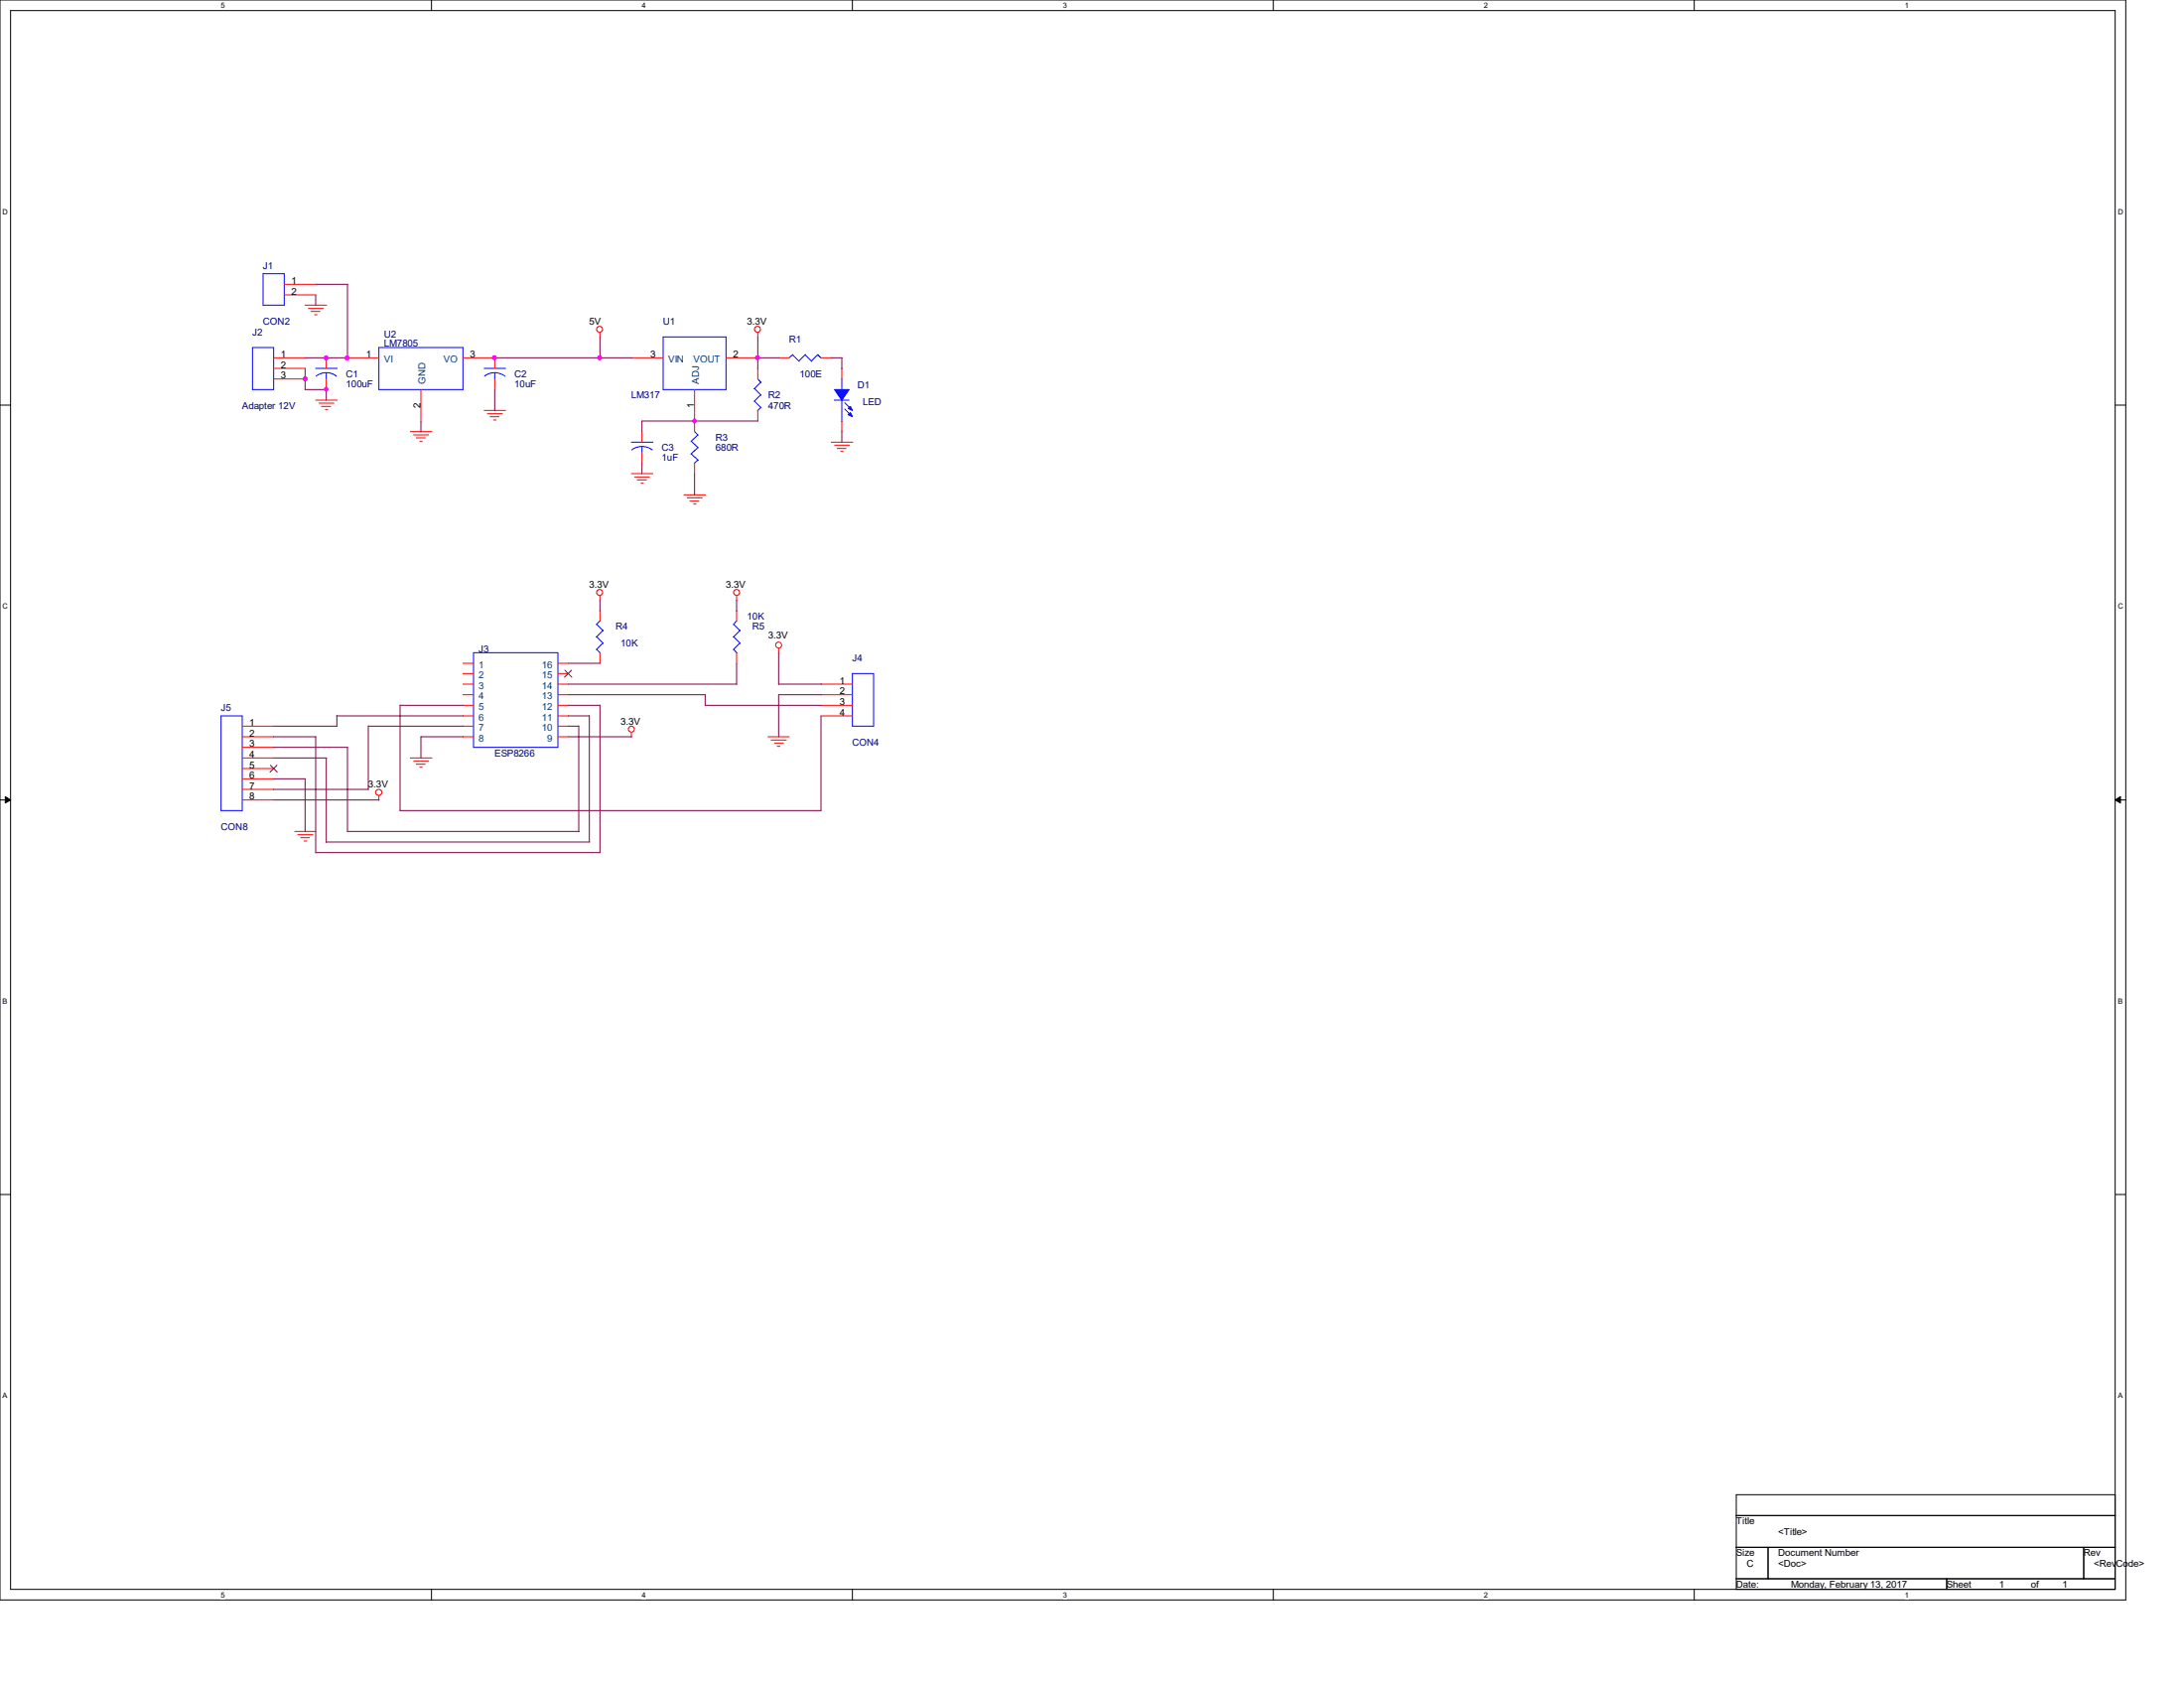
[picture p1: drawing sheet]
<svg xmlns="http://www.w3.org/2000/svg" width="279mm" height="216mm" viewBox="0 0 279 216" stroke-linecap="round" stroke-linejoin="round" font-family="sans-serif">
<path d="M0 0h271.9v204.6h-271.9zM1.4 1.4h269.2v201.9h-269.2z" fill="none" stroke="#000" stroke-width=".13"/>
<g fill="#fff">
<path d="M28.3 .2h.5v1h-.5z"/>
<path d="M28.3 203.5h.5v1h-.5z"/>
</g>
<path d="M55.2 0v1.4M55.2 203.3v1.3" fill="none" stroke="#000" stroke-width=".13"/>
<g fill="#fff">
<path d="M82.1 .2h.5v1h-.5z"/>
<path d="M82.1 203.5h.5v1h-.5z"/>
</g>
<path d="M109.1 0v1.4M109.1 203.3v1.3" fill="none" stroke="#000" stroke-width=".13"/>
<g fill="#fff">
<path d="M136 .2h.5v1h-.5z"/>
<path d="M136 203.5h.5v1h-.5z"/>
</g>
<path d="M162.9 0v1.4M162.9 203.3v1.3" fill="none" stroke="#000" stroke-width=".13"/>
<g fill="#fff">
<path d="M189.8 .2h.5v1h-.5z"/>
<path d="M189.8 203.5h.5v1h-.5z"/>
</g>
<path d="M216.7 0v1.4M216.7 203.3v1.3" fill="none" stroke="#000" stroke-width=".13"/>
<g fill="#fff">
<path d="M243.7 .2h.5v1h-.5z"/>
<path d="M243.7 203.5h.5v1h-.5z"/>
<path d="M.3 26.6h.7v1h-.7z"/>
<path d="M270.9 26.6h.7v1h-.7z"/>
<path d="M.3 77h.7v1.1h-.7z"/>
<path d="M270.9 77h.7v1.1h-.7z"/>
</g>
<path d="M0 51.8h1.4M270.6 51.8h1.3" fill="none" stroke="#000" stroke-width=".13"/>
<g fill="#fff">
<path d="M.3 127.6h.7v1h-.7z"/>
<path d="M270.9 127.6h.7v1h-.7z"/>
</g>
<path d="M0 102.3h1.4M270.6 102.3h1.3" fill="none" stroke="#000" stroke-width=".13"/>
<path d="M.7 101.9l.7 .4-.7 .4zM270.6 102.3l.7-.4v.8z" fill="#000" stroke="#000" stroke-width=".13"/>
<g fill="#fff">
<path d="M.3 178h.7v1.1h-.7z"/>
<path d="M270.9 178h.7v1.1h-.7z"/>
</g>
<path d="M0 152.8h1.4M270.6 152.8h1.3M222.1 191.2h48.5v12.1h-48.5zM222.1 193.8h48.5M222.1 197.9h48.5M226.2 197.9v4M266.6 197.9v4M222.1 201.9h48.5M249 201.9v1.4" fill="none" stroke="#000" stroke-width=".13"/>
<g fill="none" stroke="#f00" stroke-width=".13">
<path d="M36.4 36.4h4M36.4 37.7h4M39 39h2.8M39.5 39.5h1.9M39.8 39.8h1.1M35 45.8h4M35 47.1h4M35 48.5h4M40.3 40.3h.3M40.4 51.2h2.7M40.8 51.6h1.9M41.1 52h1.2"/>
<path d="M41.6 52.4h.3M41.7 45.8v1.3M41.7 48.5v1.3M44.4 45.8h4.1M52.5 55.2h2.7M52.9 55.6h1.9M53.3 56h1.1M53.7 56.4h.3M53.8 49.8v4M59.2 45.8h4.1v1.3M61.9 52.5h2.8M62.4 52.9h1.9"/>
<path d="M62.7 53.3h1.1M63.2 53.7h.3M63.3 48.5v1.3M76.8 42.5v.6M80.8 45.8h4M82.1 55.2v1.4M82.1 57.9v1.3M88.9 49.8v5.4M88.9 59.2v1.4M92.9 45.8h4M96.9 42.5v.6M96.9 47.1v1.4"/>
<path d="M96.9 52.5v1.3M99.6 45.8h1.4M105 45.8h1.3M106.3 56.6h2.8M106.8 56.9h1.9M107.1 57.4h1.1M107.6 57.7h.3M107.7 47.1v1.4M107.7 53.8v1.4M76.8 76.2v.6M76.8 78.1v1.3M80.8 60.6h2.7"/>
<path d="M81.2 61h1.9M81.5 61.4h1.2M82 61.8h.3M87.5 63.3h2.8M87.9 63.7h1.9M88.3 64.1h1.1M88.7 64.5h.3M94.2 76.2v.6M94.2 78.1v1.3M31 96.9h4M31 94.2h4M31 92.9h4"/>
<path d="M31 95.6h4M31 98.3h4M31 99.6h4M52.5 96.9h2.7M52.9 97.3h1.9M53.3 97.7h1.1M53.7 98.1h.3M59.2 94.2h1.4M59.2 87.5h1.4M59.2 88.9h1.4M59.2 90.2h1.4M59.2 91.6h1.4"/>
<path d="M59.2 84.8h1.4M59.2 86.1h1.4M59.2 92.9h1.4M71.4 94.2h1.3M71.4 87.5h1.3M71.4 88.9h1.3M71.4 90.2h1.3M71.4 91.6h1.3M71.4 84.8h1.3M71.4 86.1h1.3M71.4 92.9h1.3M76.8 83.5v1.3"/>
<path d="M80.8 93.7v.6M94.2 83.5v1.3M98.3 94.2h2.7M98.6 94.7h2M99.1 95h1.1M99.4 95.5h.4M99.6 82.9v.6M105 87.5h4.1M105 88.9h4.1M105 90.2h4.1M105 91.6h4.1M31 101h4"/>
<path d="M31 102.3h4M37.7 106.3h2.7M38.1 106.8h1.9M38.5 107.1h1.1M38.9 107.6h.3M48.5 101.8v.6"/>
<circle cx="76.7" cy="42.1" r=".38"/>
<circle cx="96.9" cy="42.1" r=".38"/>
<circle cx="76.7" cy="75.8" r=".38"/>
<circle cx="94.2" cy="75.8" r=".38"/>
<circle cx="80.8" cy="93.3" r=".38"/>
<circle cx="99.6" cy="82.5" r=".38"/>
<circle cx="48.5" cy="101.3" r=".39"/>
</g>
<g fill="none" stroke="#00f" stroke-width=".13">
<path d="M33.7 35h2.7v4h-2.7zM32.3 44.4h2.7v5.4h-2.7zM40.4 47.1h2.7M41.7 47.7a2.15 2.15 0 0 1 1.3 .4M41.7 47.7a2.15 2.15 0 0 0-1.3 .4M41.7 47.7v.8M48.5 44.4h10.7v5.4h-10.7zM61.9 47.1h2.8M63.3 47.7a2.15 2.15 0 0 1 1.3 .4M63.3 47.7a2.15 2.15 0 0 0-1.3 .4M63.3 47.7v.8M80.8 56.6h2.7"/>
<path d="M82.1 57.1a2.16 2.16 0 0 1 1.3 .4M82.1 57.1a2.16 2.16 0 0 0-1.3 .4M82.1 57.1v.9M84.8 43.1h8.1v6.7h-8.1zM88.4 56.4l.9 .9M88.4 58l.9 .9M88.9 55.2l.4 .5M89.3 55.6l-.9 .9M89.3 57.2l-.9 .9M89.3 58.8l-.5 .5M96.5 49.7l.9 .8M96.5 51.3l.9 .9"/>
<path d="M96.9 48.5l.5 .4M97.3 48.9l-.8 .8M97.3 50.5l-.8 .9M97.3 52.1l-.4 .4M101.4 45.4l.8 .8M101.4 45.3l-.4 .5M103 45.4l.8 .8M103 45.3l-.8 .9M104.6 45.4l.5 .4M104.6 45.3l-.8 .9M106.7 51.2h1.9M107.7 48.5v1.4"/>
<path d="M107.7 51.2v2.7M108.1 51.5l.8 .9M108.1 52.3l.8 .9M76.3 79.8l.9 .9M76.8 79.4l-.5 .5M93.9 79.8l.8 .9M94.2 79.4l-.4 .5M28.3 91.6h2.7v12.1h-2.7zM60.6 83.5h10.8v12.1h-10.8zM76.3 81.4l.9 .9M76.3 83.1l.5 .4M77.1 80.6l-.8 .9"/>
<path d="M77.1 82.3l-.8 .8M93.9 81.4l.8 .9M93.9 83.1l.4 .4M94.7 80.6l-.9 .9M94.7 82.3l-.9 .8M109.1 86.1h2.7v6.8h-2.7z"/>
</g>
<g fill="#00f" stroke="#00f" stroke-width=".13">
<path d="M106.8 49.8h1.8l-.9 1.4z" fill-rule="evenodd"/>
<path d="M108.5 53l.3-.2 .3 .5z" fill-rule="evenodd"/>
<path d="M108.5 52.2l.3-.2 .3 .5z" fill-rule="evenodd"/>
</g>
<path d="M34.6 97.9l.9 .9M35.4 97.9l-.9 .9M72.3 85.7l.9 .9M73.1 85.7l-.9 .9" fill="none" stroke="#804000" stroke-width=".13"/>
<g fill="none" stroke="#800040" stroke-width=".13">
<path d="M40.4 36.4h4.1M40.4 37.7v1.4M44.4 36.4v9.4M39 45.8h5.5M39 49.8h2.8M39 47.1v2.8M41.7 49.8v1.4M53.8 53.8v1.4M63.3 45.8h17.5M63.3 49.8v2.7M76.8 43.1v2.7M82.1 59.2v1.4"/>
<path d="M96.9 45.8h2.8M96.9 43.1v4.1M97 53.8h-14.9v1.4M106.3 45.8h1.4M107.7 45.8v1.4M107.7 55.2v1.4M76.8 76.8v1.3M88.9 60.6v2.7M94.2 76.8v1.3M35 94.2h5.4M35 92.9h8.1M35 99.6h4.1"/>
<path d="M35 96.9h6.8M35 95.6h9.5M39 99.6v6.8M40.4 94.2v14.9M41.7 96.9v10.8M43.1 91.6h16.1M43.1 91.5v1.4M44.4 95.6v10.8M47.1 92.8v8.2M47.1 92.9h12.2M51.2 90.2h8.1M51.2 90.2v13.5"/>
<path d="M59.3 94.2h-5.5v2.8M72.6 91.6h2.8M72.6 90.2h4.2M72.6 92.9h1.4M72.7 94.2h8.1M72.7 84.8h4.1M72.7 87.5h21.6M72.7 88.9h17.6M74 92.8v13.5M75.4 91.5v16.2M76.8 90.2v18.9M90.2 88.9v1.4"/>
<path d="M90.2 90.2h14.9M94.2 84.8v2.7M99.6 87.5h5.5M99.6 83.5v4M105 91.6v12.1M105.1 88.9h-5.5v5.4M35 102.3h13.5M35 101h12.2M40.4 109.1h36.4M41.7 107.7h33.7M44.4 106.3h29.7M51.1 103.7h53.9"/>
</g>
<g fill="#f0f" stroke="#f0f" stroke-width=".13">
<circle cx="41.7" cy="45.8" r=".24"/>
<circle cx="88.8" cy="53.8" r=".24"/>
<circle cx="96.9" cy="45.8" r=".25"/>
<circle cx="41.7" cy="49.8" r=".24"/>
<circle cx="39" cy="48.5" r=".25"/>
<circle cx="63.2" cy="45.8" r=".25"/>
<circle cx="76.7" cy="45.8" r=".25"/>
<circle cx="44.4" cy="45.8" r=".25"/>
</g>
<g font-size="1.2" fill="#000080">
<text x="33.7" y="34.4">J1</text>
<text x="33.7" y="41.5">CON2</text>
<text x="84.8" y="41.5">U1</text>
<text x="32.3" y="42.9">J2</text>
<text x="49.1" y="43.1">U2</text>
<text x="49.1" y="44.4">LM7805</text>
<text x="101" y="43.8">R1</text>
<text x="31" y="52.3">Adapter 12V</text>
<text x="44.3" y="48.3">C1</text>
<text x="44.3" y="49.5">100uF</text>
<text x="65.8" y="48.3">C2</text>
<text x="65.8" y="49.5">10uF</text>
<text x="80.8" y="51">LM317</text>
<text x="98.3" y="51">R2</text>
<text x="98.3" y="52.3">470R</text>
<text x="102.3" y="48.3">100E</text>
<text x="109.7" y="49.6">D1</text>
<text x="110.4" y="51.8">LED</text>
<text x="84.7" y="57.7">C3</text>
<text x="84.7" y="58.9">1uF</text>
<text x="91.6" y="56.3">R3</text>
<text x="91.6" y="57.7">680R</text>
<text x="61.3" y="83.4">J3</text>
<text x="78.8" y="80.6">R4</text>
<text x="79.4" y="82.7">10K</text>
<text x="95.6" y="79.2">10K</text>
<text x="96.3" y="80.6">R5</text>
<text x="109" y="84.6">J4</text>
<text x="28.3" y="90.9">J5</text>
<text x="109" y="95.4">CON4</text>
<text x="63.3" y="96.7">ESP8266</text>
<text x="28.3" y="106.2">CON8</text>
</g>
<g font-size="1.2">
<text x="37.3" y="36.3">1</text>
<text x="37.3" y="37.7">2</text>
<text x="75.4" y="41.5">5V</text>
<text x="95.6" y="41.5">3.3V</text>
<text x="35.9" y="45.7">1</text>
<text x="35.9" y="47.1">2</text>
<text x="46.9" y="45.7">1</text>
<text x="60.2" y="45.7">3</text>
<text x="83.2" y="45.7">3</text>
<text x="93.8" y="45.7">2</text>
<text x="35.9" y="48.4">3</text>
<text x="53.8" y="52.2" transform="rotate(-90 53.8 52.2)">2</text>
<text x="88.8" y="52.2" transform="rotate(-90 88.8 52.2)">1</text>
<text x="75.4" y="75.2">3.3V</text>
<text x="92.9" y="75.2">3.3V</text>
<text x="98.3" y="81.7">3.3V</text>
<text x="107.4" y="87.5">1</text>
<text x="107.4" y="88.8">2</text>
<text x="31.9" y="92.8">1</text>
<text x="31.9" y="94.2">2</text>
<text x="31.9" y="95.5">3</text>
<text x="79.4" y="92.7">3.3V</text>
<text x="107.4" y="90.2">3</text>
<text x="107.4" y="91.5">4</text>
<text x="31.9" y="96.9">4</text>
<text x="31.9" y="98.3">5</text>
<text x="31.9" y="99.6">6</text>
<text x="31.9" y="100.9">7</text>
<text x="47.1" y="100.8">3.3V</text>
<text x="31.9" y="102.3">8</text>
<text x="222.1" y="195">Title</text>
<text x="227.5" y="196.3">&lt;Title&gt;</text>
<text x="222.1" y="199">Size</text>
<text x="222.1" y="203.1">Date:</text>
<text x="223.5" y="200.4">C</text>
<text x="227.5" y="200.4">&lt;Doc&gt;</text>
<text x="227.5" y="199">Document Number</text>
<text x="229.1" y="203.1">Monday, February 13, 2017</text>
<text x="249" y="203.1">Sheet</text>
<text x="255.8" y="203.1">1</text>
<text x="259.8" y="203.1">of</text>
<text x="263.9" y="203.1">1</text>
<text x="266.6" y="199">Rev</text>
<text x="267.9" y="200.4">&lt;RevCode&gt;</text>
</g>
<g font-size="1.2" fill="#004080">
<text x="49.1" y="46.4">VI</text>
<text x="56.8" y="46.4">VO</text>
<text x="85.5" y="46.4">VIN</text>
<text x="88.7" y="46.4">VOUT</text>
<text x="54.4" y="49.1" transform="rotate(-90 54.4 49.1)">GND</text>
<text x="89.4" y="49.1" transform="rotate(-90 89.4 49.1)">ADJ</text>
<text x="61.3" y="85.4">1</text>
<text x="61.3" y="86.7">2</text>
<text x="61.3" y="88.1">3</text>
<text x="61.3" y="89.4">4</text>
<text x="69.3" y="89.4">13</text>
<text x="69.3" y="88.1">14</text>
<text x="69.3" y="86.7">15</text>
<text x="69.3" y="85.4">16</text>
<text x="61.3" y="90.8">5</text>
<text x="61.3" y="92.2">6</text>
<text x="61.3" y="93.5">7</text>
<text x="61.3" y="94.8">8</text>
<text x="69.3" y="93.5">10</text>
<text x="69.3" y="92.2">11</text>
<text x="69.3" y="90.8">12</text>
<text x="70" y="94.8">9</text>
</g>
<g font-size=".9">
<text x="28.3" y="1">5</text>
<text x="82.1" y="1">4</text>
<text x="136" y="1">3</text>
<text x="189.8" y="1">2</text>
<text x="243.7" y="1">1</text>
<text x=".3" y="27.4">D</text>
<text x="270.9" y="27.4">D</text>
<text x=".3" y="77.9">C</text>
<text x="270.9" y="77.9">C</text>
<text x=".3" y="128.4">B</text>
<text x="270.9" y="128.4">B</text>
<text x=".3" y="178.9">A</text>
<text x="270.9" y="178.9">A</text>
<text x="28.3" y="204.3">5</text>
<text x="82.1" y="204.3">4</text>
<text x="136" y="204.3">3</text>
<text x="189.8" y="204.3">2</text>
<text x="243.7" y="204.3">1</text>
</g>
</svg>
